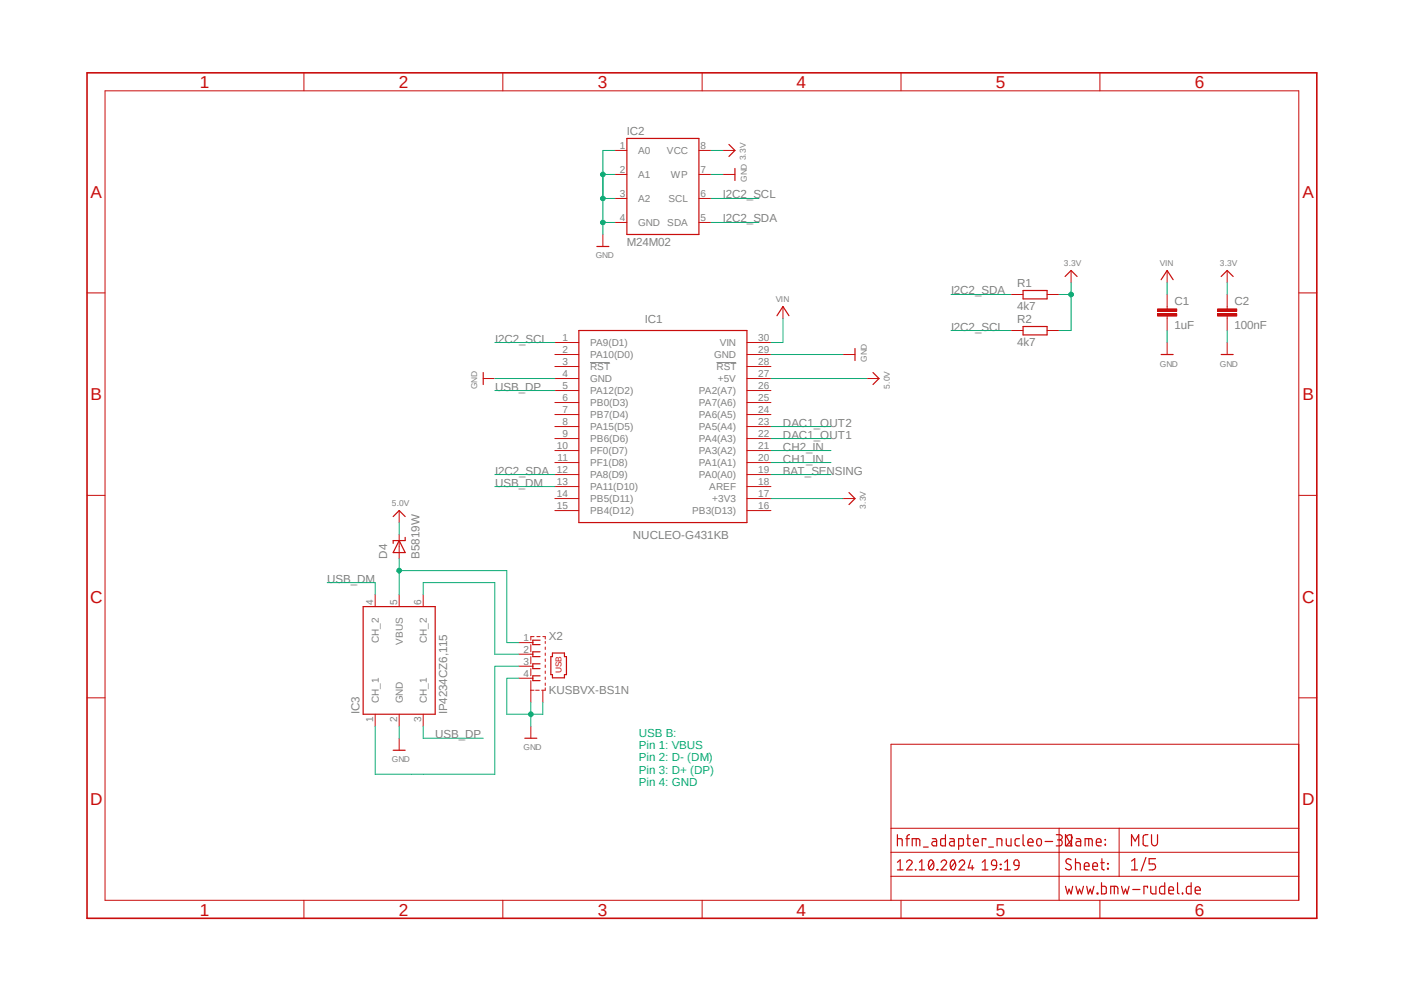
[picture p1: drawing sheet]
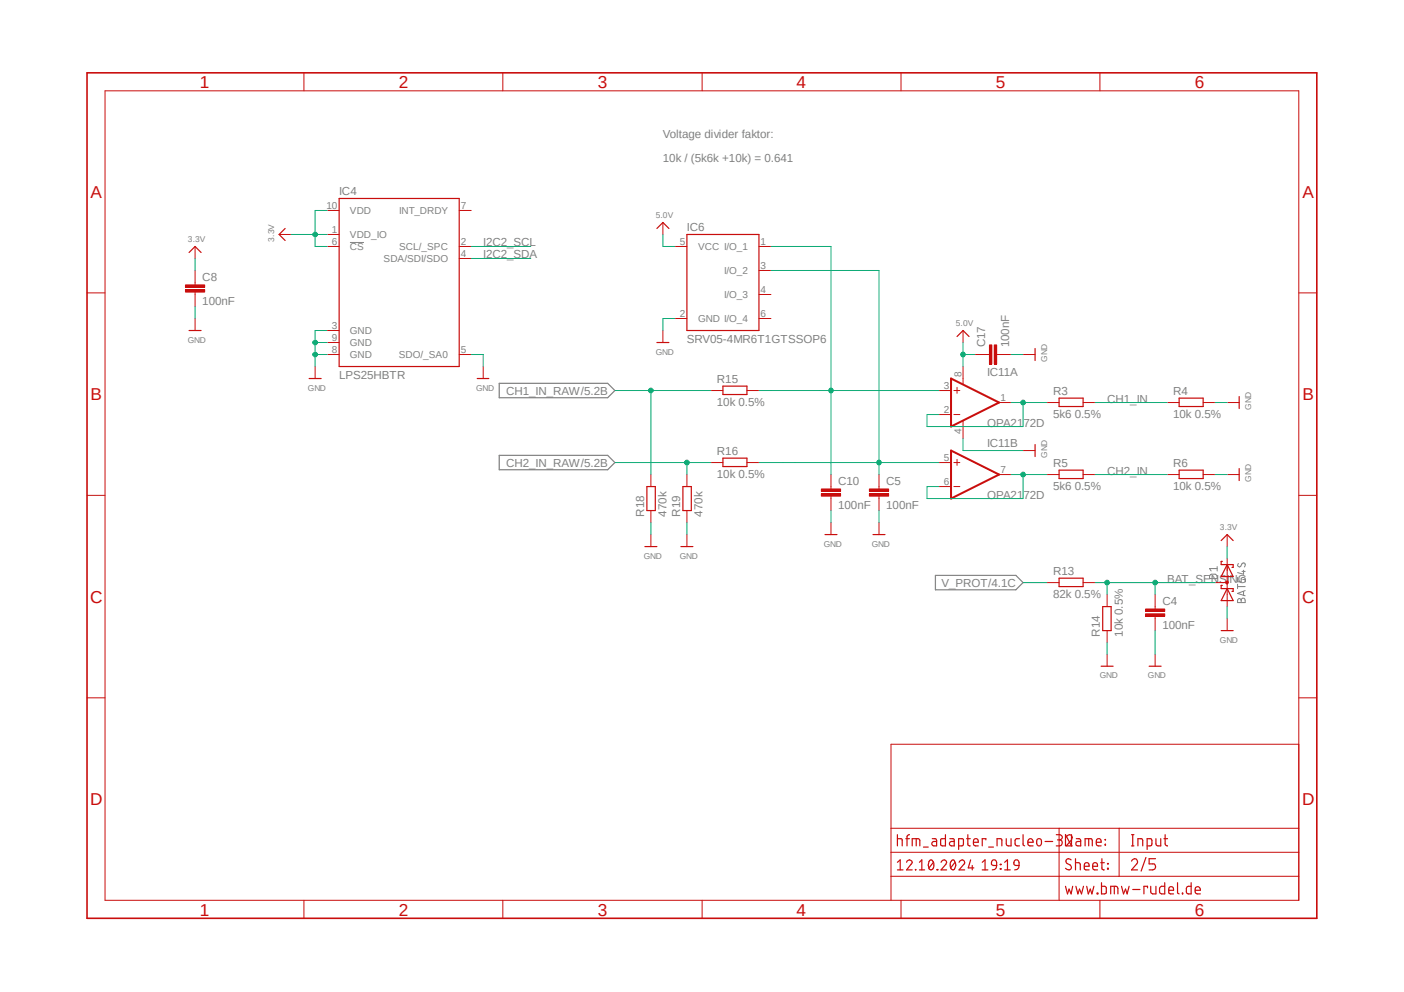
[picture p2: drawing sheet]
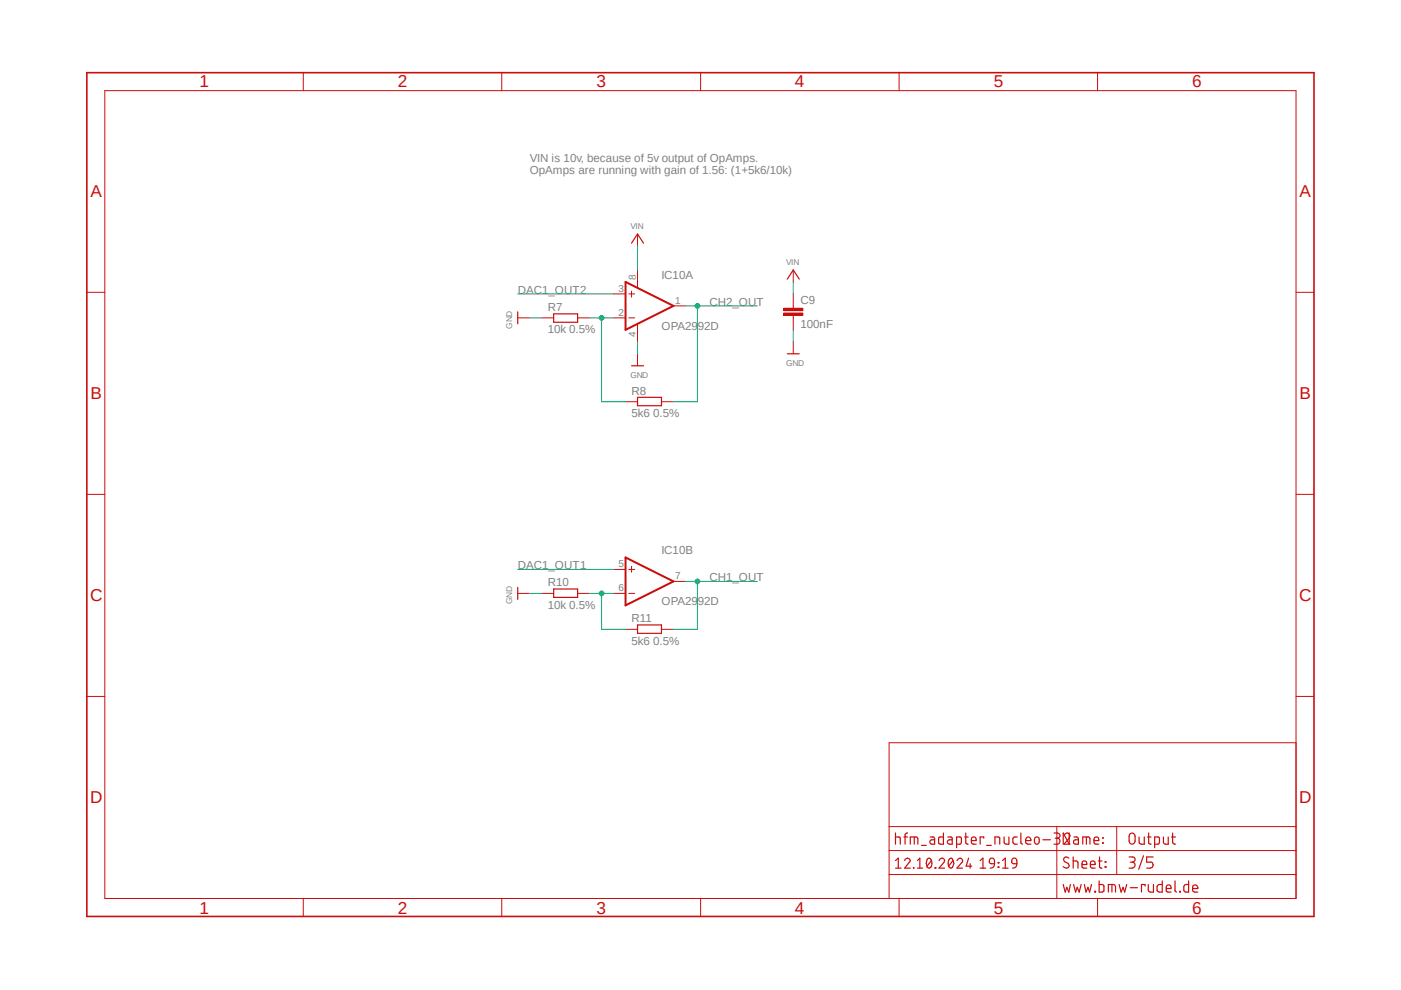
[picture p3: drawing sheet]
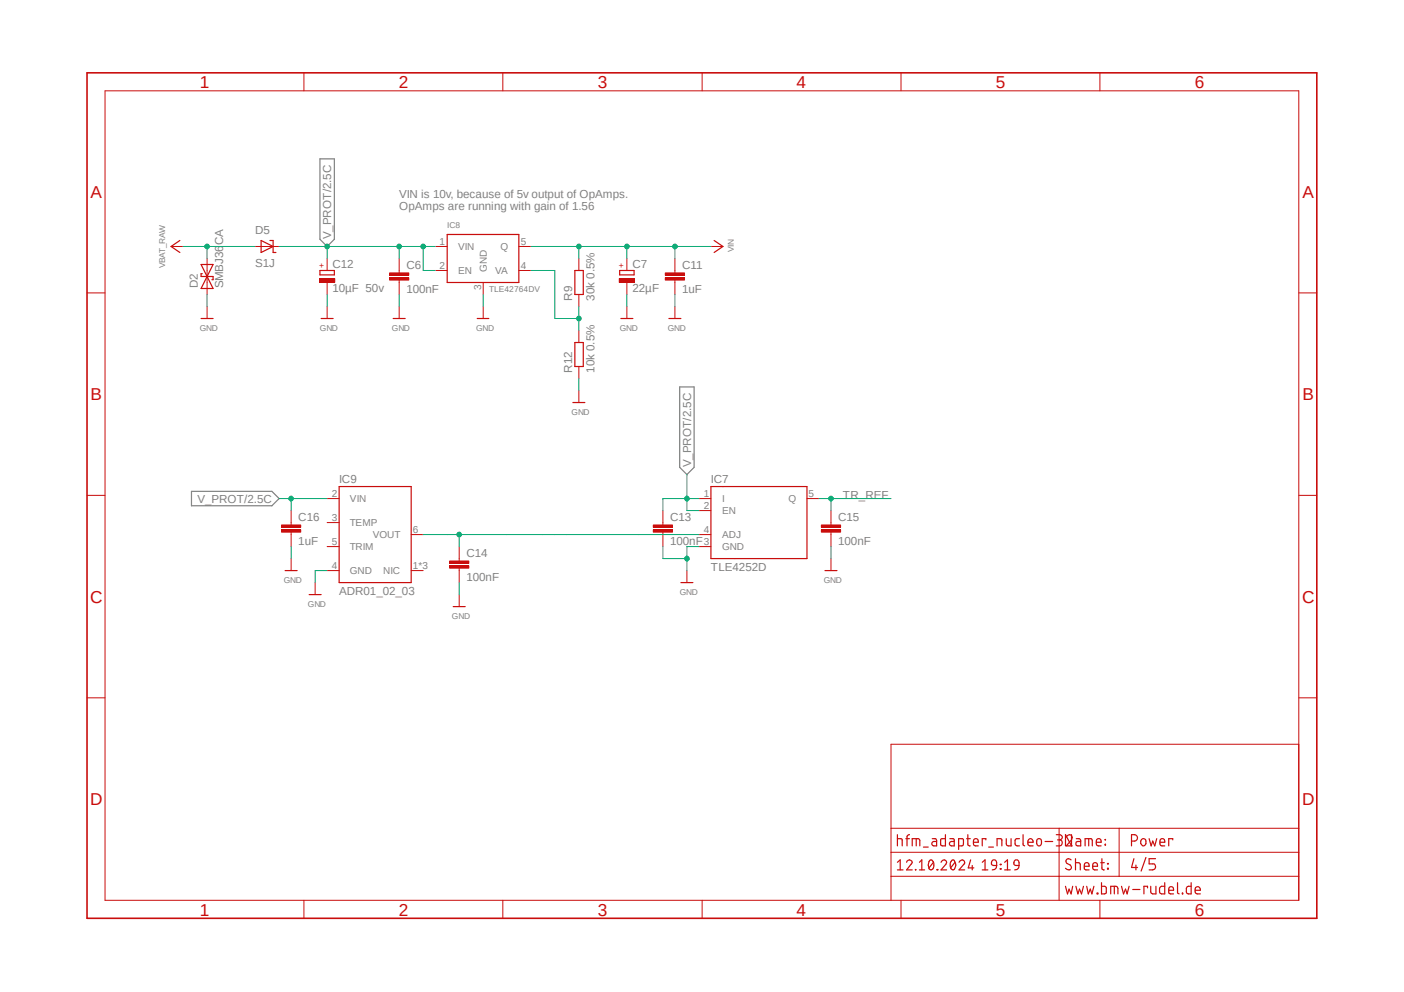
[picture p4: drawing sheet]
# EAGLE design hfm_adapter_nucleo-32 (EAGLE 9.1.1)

## Sheet 1 of 5: MCU

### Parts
C1  1uF  C-EUC0805  [C0805]
C2  100nF  C-EUC0805  [C0805]
D4  B5819W  SHOTTKYSOD-123  [SOD-123]
IC1  NUCLEO-G431KB  [DIPS1524W66P254L5029H1500Q30N]
IC2  M24M02  EEPROM_I2CSO8  [SO8]
IC3  IP4234CZ6,115  [SOT95P275X110-6N]
R1  4k7  R-EU_R0805  [R0805]
R2  4k7  R-EU_R0805  [R0805]
X2  KUSBVX-BS1N  [KUSBVX-BS1N]

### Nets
3.3V: C2.1 IC1.17(+3V3) IC2.8(VCC) R1.2 R2.2 ; also sheet 2
5.0V: D4.C IC1.27(+5V) ; also sheet 2
BAT_SENSING: IC1.19(PA0(A0)) ; also sheet 2
CH1_IN: IC1.20(PA1(A1)) ; also sheet 2
CH2_IN: IC1.21(PA3(A2)) ; also sheet 2
DAC1_OUT1: IC1.22(PA4(A3)) ; also sheet 3
DAC1_OUT2: IC1.23(PA5(A4)) ; also sheet 3
GND: C1.2 C2.2 IC1.4(GND) IC1.29(GND) IC2.1(A0) IC2.2(A1) IC2.3(A2) IC2.4(GND) IC2.7(WP) IC3.2(GND) X2.4 X2.M1(S1) X2.M2(S2) ; also sheet 2,3,4,5
I2C2_SCL: IC1.1(PA9(D1)) IC2.6(SCL) R2.1 ; also sheet 2
I2C2_SDA: IC1.12(PA8(D9)) IC2.5(SDA) R1.1 ; also sheet 2
N$9: IC3.1(CH_1) X2.3
N$12: IC3.6(CH_2) X2.2
N$14: D4.A IC3.5(VBUS) X2.1
USB_DM: IC1.13(PA11(D10)) IC3.4(CH_2)
USB_DP: IC1.5(PA12(D2)) IC3.3(CH_1)
VIN: C1.1 IC1.30(VIN) ; also sheet 3,4
Unconnected: IC1.2(PA10(D0)) IC1.3(!RST) IC1.6(PB0(D3)) IC1.7(PB7(D4)) IC1.8(PA15(D5)) IC1.9(PB6(D6)) IC1.10(PF0(D7)) IC1.11(PF1(D8)) IC1.14(PB5(D11)) IC1.15(PB4(D12)) IC1.16(PB3(D13)) IC1.18(AREF) IC1.24(PA6(A5)) IC1.25(PA7(A6)) IC1.26(PA2(A7)) IC1.28(!RST)

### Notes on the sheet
- USB B:
  Pin 1: VBUS
  Pin 2: D- (DM)
  Pin 3: D+ (DP)
  Pin 4: GND

## Sheet 2 of 5: Input

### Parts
C4  100nF  C-EUC0805  [C0805]
C5  100nF  C-EUC0805  [C0805]
C8  100nF  C-EUC0805  [C0805]
C10  100nF  C-EUC0805  [C0805]
C17  100nF  C-EUC0805  [C0805]
D1  BAT54S  [SOT23]
IC4  LPS25HBTR  [LPS25HBTR]
IC6  SRV05-4MR6T1GTSSOP6  [TSSOP6]
IC11  OPA2172D  [SO08]
R3  5k6 0.5%  R-EU_R0805  [R0805]
R4  10k 0.5%  R-EU_R0805  [R0805]
R5  5k6 0.5%  R-EU_R0805  [R0805]
R6  10k 0.5%  R-EU_R0805  [R0805]
R13  82k 0.5%  R-EU_R0805  [R0805]
R14  10k 0.5%  R-EU_R0805  [R0805]
R15  10k 0.5%  R-EU_R0805  [R0805]
R16  10k 0.5%  R-EU_R0805  [R0805]
R18  470k  R-EU_R0805  [R0805]
R19  470k  R-EU_R0805  [R0805]

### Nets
3.3V: C8.1 D1.2(K2) IC4.1(VDD_IO) IC4.6(!CS) IC4.10(VDD) ; also sheet 1
5.0V: C17.1 IC6.5(VCC) IC11.8(A:V+) ; also sheet 1
BAT_SENSING: C4.1 D1.3(K1A2) R13.2 R14.2 ; also sheet 1
CH1_IN: R3.2 R4.1 ; also sheet 1
CH1_IN_RAW: R15.1 R18.2 ; also sheet 5
CH2_IN: R5.2 R6.1 ; also sheet 1
CH2_IN_RAW: R16.1 R19.2 ; also sheet 5
GND: C4.2 C5.2 C8.2 C10.2 C17.2 D1.1(A1) IC4.3(GND) IC4.5(SDO/_SA0) IC4.8(GND) IC4.9(GND) IC6.2(GND) IC11.4(A:V-) R4.2 R6.2 R14.1 R18.1 R19.1 ; also sheet 1,3,4,5
I2C2_SCL: IC4.2(SCL/_SPC) ; also sheet 1
I2C2_SDA: IC4.4(SDA/SDI/SDO) ; also sheet 1
N$1: IC11.1(A:OUT) IC11.2(A:-IN) R3.1
N$3: C10.1 IC6.1(I/O_1) IC11.3(A:+IN) R15.2
N$6: IC11.6(B:-IN) IC11.7(B:OUT) R5.1
N$8: C5.1 IC6.3(I/O_2) IC11.5(B:+IN) R16.2
V_PROT: R13.1 ; also sheet 4
Unconnected: IC4.7(INT_DRDY) IC6.4(I/O_3) IC6.6(I/O_4)

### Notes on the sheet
- Voltage divider faktor:
  
  10k / (5k6k +10k) = 0.641

## Sheet 3 of 5: Output

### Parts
C9  100nF  C-EUC0805  [C0805]
IC10  OPA2992D  OPA2172D  [SO08]
R7  10k 0.5%  R-EU_R0805  [R0805]
R8  5k6 0.5%  R-EU_R0805  [R0805]
R10  10k 0.5%  R-EU_R0805  [R0805]
R11  5k6 0.5%  R-EU_R0805  [R0805]

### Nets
CH1_OUT: IC10.7(B:OUT) R11.2 ; also sheet 5
CH2_OUT: IC10.1(A:OUT) R8.2 ; also sheet 5
DAC1_OUT1: IC10.5(B:+IN) ; also sheet 1
DAC1_OUT2: IC10.3(A:+IN) ; also sheet 1
GND: C9.2 IC10.4(A:V-) R7.1 R10.1 ; also sheet 1,2,4,5
N$2: IC10.6(B:-IN) R10.2 R11.1
N$4: IC10.2(A:-IN) R7.2 R8.1
VIN: C9.1 IC10.8(A:V+) ; also sheet 1,4

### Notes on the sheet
- VIN is 10v, because of 5v output of OpAmps.
  OpAmps are running with gain of 1.56: (1+5k6/10k)

## Sheet 4 of 5: Power

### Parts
C6  100nF  C-EUC1206  [C1206]
C7  22µF  CPOL-EUC  [PANASONIC_C]
C11  1uF  C-EUC0805  [C0805]
C12  10µF 50v  CPOL-EUD  [PANASONIC_D]
C13  100nF  C-EUC0805  [C0805]
C14  100nF  C-EUC0805  [C0805]
C15  100nF  C-EUC0805  [C0805]
C16  1uF  C-EUC0805  [C0805]
D2  SMBJ36CA  TVS_BIA  [DO214AA]
D5  S1J  SHOTTKYSMA  [DO214AC]
IC7  TLE4252D  [TO-252-5-INF]
IC8  TLE42764DV  [TO-252-5-INF]
IC9  ADR01_02_03  [SOIC8]
R9  30k 0.5%  R-EU_R0805  [R0805]
R12  10k 0.5%  R-EU_R0805  [R0805]

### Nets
GND: C6.2 C7.- C11.2 C12.- C13.2 C14.2 C15.2 C16.2 D2.A IC7.3(GND) IC8.3(GND) IC9.4(GND) R12.1 ; also sheet 1,2,3,5
N$5: IC8.4(VA) R9.1 R12.2
TR_REF: C15.1 IC7.5(Q) ; also sheet 5
V_PROT: C6.1 C12.+ C13.1 C16.1 D5.C IC7.1(I) IC7.2(EN) IC8.1(VIN) IC8.2(EN) IC9.2(VIN) ; also sheet 2
VBAT_RAW: D2.C D5.A ; also sheet 5
VIN: C7.+ C11.1 IC8.5(Q) R9.2 ; also sheet 1,3
VREF: C14.1 IC7.4(ADJ) IC9.6(VOUT)
Unconnected: IC9.1(NIC) IC9.3(TEMP) IC9.5(TRIM) IC9.7(NIC) IC9.8(NIC)

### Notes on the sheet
- VIN is 10v, because of 5v output of OpAmps.
  OpAmps are running with gain of 1.56

## Sheet 5 of 5: Connections

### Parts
HOUSING  ATM13-12PX  [ATM13-12PX]

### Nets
CH1_IN_RAW: HOUSING.9(A9) ; also sheet 2
CH1_OUT: HOUSING.11(A11) ; also sheet 3
CH2_IN_RAW: HOUSING.10(A10) ; also sheet 2
CH2_OUT: HOUSING.12(A12) ; also sheet 3
GND: HOUSING.1(A1) HOUSING.2(A2) HOUSING.6(A6) ; also sheet 1,2,3,4
TR_REF: HOUSING.5(A5) HOUSING.8(A8) ; also sheet 4
VBAT_RAW: HOUSING.3(A3) HOUSING.4(A4) HOUSING.7(A7) ; also sheet 4

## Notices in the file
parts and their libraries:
microbuilder: This work is placed in the public domain, and may be freely used for commercial and non-commercial work with the following conditions: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
